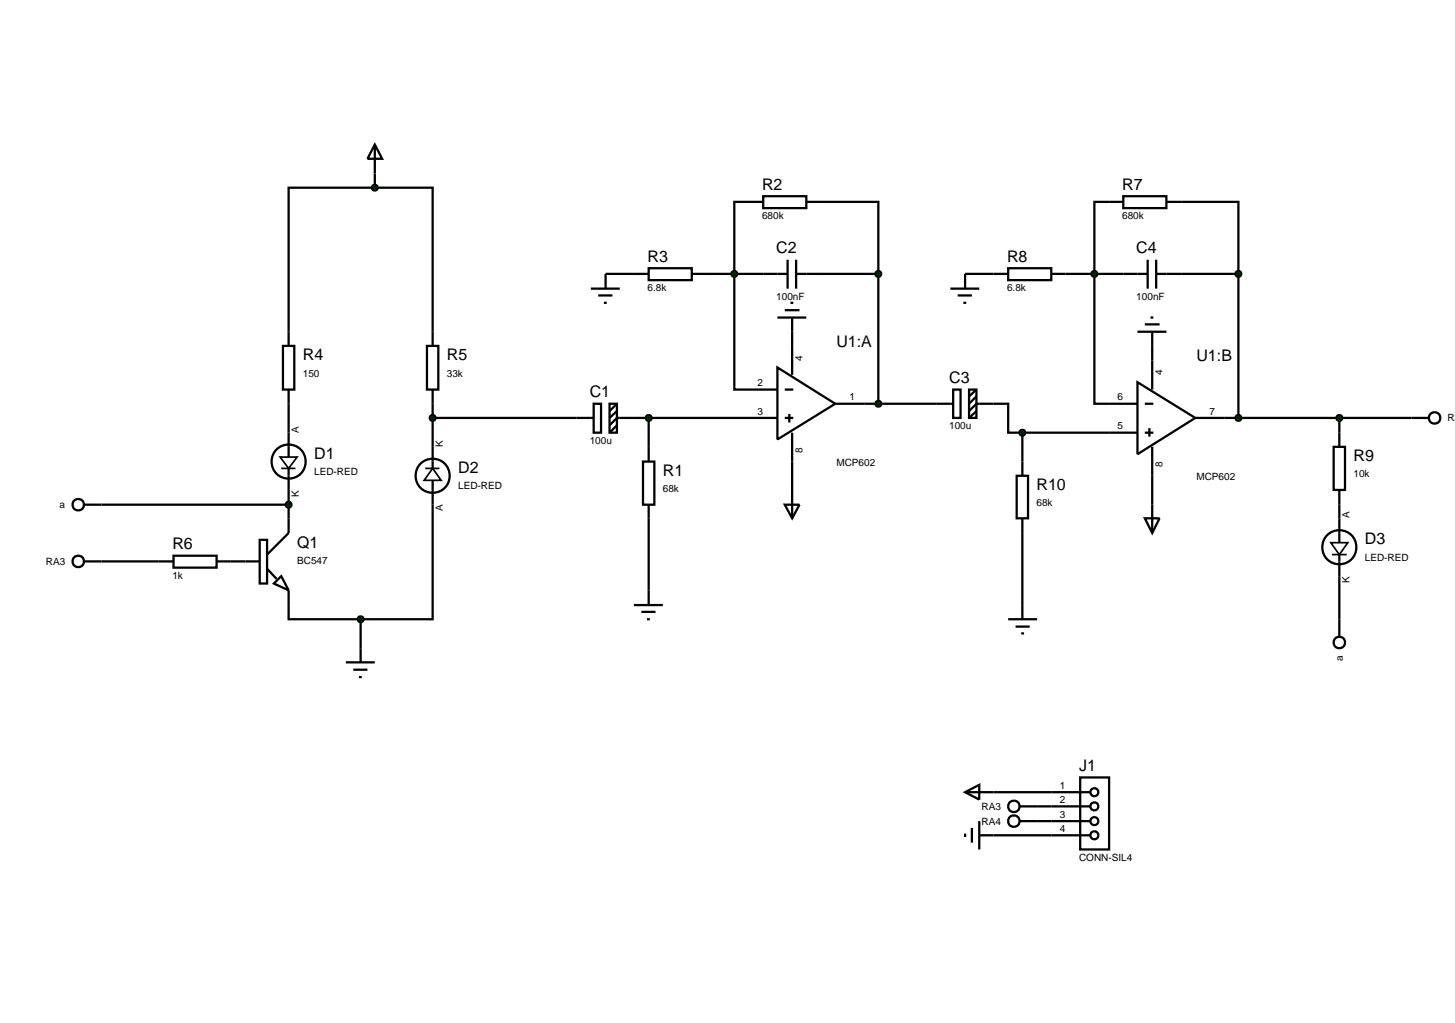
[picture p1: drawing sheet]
<svg xmlns="http://www.w3.org/2000/svg" width="257mm" height="180mm" viewBox="0 0 257 180" stroke-linecap="round" stroke-linejoin="round" font-family="sans-serif">
<g fill="none" stroke="#000" stroke-width=".4">
<path d="M66.1 33.1h10.2v25.4M66.1 33.1h-15.2v25.4M66.1 30.6v2.5M134.6 34.6h7.6v2.1h-7.6zM134.6 35.6h-5.1v33.1h2.6M142.2 35.6h12.7v12.7M195.6 35.6h-2.6v35.6h2.6M208.3 35.6h10.1v12.7M106.8 48.3h5M124.5 48.3h14.4M138.9 45.8v5.1M139.7 58.5v2.5"/>
<path d="M140.4 48.3h14.5M140.4 45.8v5.1M154.9 48.3v22.9M170.2 48.3h5M187.9 48.3h10.2M208.3 48.3h10.1M218.4 48.3v25.4M50.9 71.2v5.1M76.3 71.2v7.6M76.3 73.7h28.4M104.7 71.2h1.3v5.1h-1.3zM107.5 71.2h1.3v5.1h-1.3z"/>
<path d="M108.8 71.2l-1.3 1.3M108.8 72.5l-1.3 1.2M108.8 75l-1.3 1.3M114.4 73.7v7.7M132.1 73.7h-23.3l-1.3 1.3M152.4 71.2h12.7M175.2 71.2h2.6v5.1h2.5M180.3 76.3v5.1M180.3 76.3h15.3M203.2 61v2.6M215.9 73.7h33M236.2 73.7v2.6"/>
<path d="M17.9 99h10.1M17.9 89h33M40.7 99h2.6M50.9 86.4v5M76.3 89v20.2h-12.7M113.4 81.4h2v7.6h-2zM114.4 89v17.7M139.7 81.4v5M180.3 94v12.7M203.2 83.9v5.1M236.2 89v2.4M50.9 106.7v2.5h12.7"/>
<path d="M63.6 109.2v5.1M111.8 106.7h5.1M113.1 107.9h2.5M114.1 109.2h.5M236.2 101.6v7.6M175.2 139.7h10.2M175.2 147.3h10.2M182.9 144.8h2.5M182.9 142.2h2.5"/>
</g>
<path d="M129.1 48l.4-.2-.5 .5zM129.5 47.8l.3 .1 .2 .4zM130 48.3l-.1 .3-.4 .2zM129 48.3l.5 .5-.4-.2z" fill="#004000" stroke="#000" stroke-width=".4"/>
<path d="M129 48.3l.5-.5 .5 .5-.5 .5z" fill="#004000"/>
<g fill="none" stroke="#000" stroke-width=".4">
<path d="M66.1 25.5l1.3 2.5h-2.6zM66.1 25.5v5.1M50.9 58.5v2.5M76.3 58.5v2.5M104.2 50.9h5.1M105.5 52.1h2.5M106.5 53.4h.5M106.8 48.3v2.6M111.8 48.3h2.6M114.4 47.3h7.6v2.1h-7.6zM122 48.3h2.5M49.9 61h2v7.7h-2z"/>
<path d="M50.9 68.7v2.5M75.3 61h2v7.7h-2zM76.3 68.7v2.5M132.1 68.7h5M132.1 73.7h5M137.1 64.8l10.2 6.4-10.2 6.3zM138.4 68.7h1.5M138.4 73.7h1.5M139.2 73v1.5M139.7 61v5.1M139.7 76.3v5.1M147.3 71.2h5.1"/>
<path d="M195.6 71.2h5M195.6 76.3h5M200.6 67.4l10.2 6.3-10.2 6.4zM201.9 71.2h1.5M201.9 76.3h1.5M202.7 75.5v1.5M203.2 63.6v5.1M203.2 78.8v5.1M210.8 73.7h5.1M28 99h2.6M30.6 98h7.6v2.1h-7.6zM38.2 99h2.5"/>
<path d="M43.3 99h2.5M45.8 95.2h1.3v7.7h-1.3zM50.9 91.4v2.6l-3.8 3.8M47.1 100.3l1.7 1.8M48.3 102.9l1.3-1.3 1.3 2.5zM50.9 104.1v2.6"/>
</g>
<path d="M65.8 32.7l.3-.1-.5 .5zM66.1 32.6l.4 .2 .1 .3zM66.1 33.6l.5-.5-.1 .3zM65.6 33.1l.5 .5-.4-.2z" fill="#004000" stroke="#000" stroke-width=".4"/>
<path d="M66.1 32.6l.5 .5-.5 .5-.5-.5z" fill="#004000"/>
<g fill="none" stroke="#000" stroke-width=".4">
<path d="M50.9 76.3v4.3M76.3 78.8v3.8M50.9 82.6v3.8M76.3 84.7v4.3M61 116.8h5.1M62.3 118.1h2.5M63.3 119.4h.5M63.6 114.3v2.5"/>
<circle cx="50.9" cy="81.4" r="3"/>
<circle cx="76.3" cy="83.9" r="3"/>
</g>
<path d="M49.4 80.6h3l-1.5 2zM49.6 82.6h2.5M75 82.6h2.5M76.3 82.6l1.5 2.1h-3z" fill="none" stroke="#000" stroke-width=".3"/>
<g fill="#004000" stroke="#000" stroke-width=".4">
<path d="M63.2 108.9l.4-.2-.5 .5zM63.6 108.7l.3 .1 .2 .4zM63.6 109.7l.5-.5-.1 .3zM63.1 109.2l.5 .5-.4-.2z"/>
<path d="M75.9 73.4l.4-.2-.5 .5zM76.3 73.2l.3 .1 .2 .4zM76.8 73.7l-.1 .3-.4 .2zM75.8 73.7l.5 .5-.4-.2z"/>
<path d="M114 73.4l.4-.2-.5 .5zM114.4 73.2l.3 .1 .2 .4zM114.9 73.7l-.1 .3-.4 .2zM113.9 73.7l.5 .5-.4-.2z"/>
</g>
<g fill="#004000">
<path d="M63.1 109.2l.5-.5 .5 .5-.5 .5z"/>
<path d="M75.8 73.7l.5-.5 .5 .5-.5 .5z"/>
<path d="M113.9 73.7l.5-.5 .5 .5-.5 .5z"/>
</g>
<path d="M137.1 56h5.1M138.4 54.7h2.6M139.4 53.4h.5M139.7 56v2.5M138.4 89h2.6l-1.3 2.4zM139.7 86.4v5" fill="none" stroke="#000" stroke-width=".4"/>
<path d="M154.5 48l.4-.2-.5 .5zM154.9 47.8l.3 .1 .2 .4zM155.4 48.3l-.1 .3-.4 .2zM154.4 48.3l.5 .5-.4-.2z" fill="#004000" stroke="#000" stroke-width=".4"/>
<path d="M154.4 48.3l.5-.5 .5 .5-.5 .5z" fill="#004000"/>
<path d="M165.1 71.2h3M168.1 68.7h1.3v5h-1.3zM170.9 68.7h1.3v5h-1.3zM172.2 68.7l-1.3 1.2M172.2 69.9l-1.3 1.3M172.2 72.5l-1.3 1.2M175.2 71.2h-3l-1.3 1.3" fill="none" stroke="#000" stroke-width=".4"/>
<path d="M154.6 70.8l.3-.1-.5 .5zM154.9 70.7l.4 .2 .1 .3zM155.4 71.2l-.1 .3-.4 .2zM154.4 71.2l.5 .5-.3-.1z" fill="#004000" stroke="#000" stroke-width=".4"/>
<path d="M154.4 71.2l.5-.5 .5 .5-.5 .5z" fill="#004000"/>
<path d="M195.6 35.6h2.5M198.1 34.6h7.6v2.1h-7.6zM205.7 35.6h2.6M198.1 48.3h4.3M202.4 45.8v5.1M203.9 45.8v5.1M203.9 48.3h4.4" fill="none" stroke="#000" stroke-width=".4"/>
<path d="M192.6 48l.4-.2-.5 .5zM193 47.8l.4 .2 .1 .3zM193.5 48.3l-.1 .3-.4 .2zM192.5 48.3l.5 .5-.4-.2z" fill="#004000" stroke="#000" stroke-width=".4"/>
<path d="M192.5 48.3l.5-.5 .5 .5-.5 .5z" fill="#004000"/>
<path d="M167.6 50.9h5.1M168.9 52.1h2.5M169.9 53.4h.5M170.2 48.3v2.6M175.2 48.3h2.6M177.8 47.3h7.6v2.1h-7.6zM185.4 48.3h2.5" fill="none" stroke="#000" stroke-width=".4"/>
<path d="M218 48l.4-.2-.5 .5zM218.4 47.8l.4 .2 .1 .3zM218.9 48.3l-.1 .3-.4 .2zM217.9 48.3l.5 .5-.4-.2z" fill="#004000" stroke="#000" stroke-width=".4"/>
<path d="M217.9 48.3l.5-.5 .5 .5-.5 .5z" fill="#004000"/>
<g fill="none" stroke="#000" stroke-width=".4">
<path d="M200.6 58.5h5.1M201.9 57.2h2.6M202.9 56h.5M203.2 58.5v2.5M235.2 78.8h2v7.6h-2zM236.2 76.3v2.5M201.9 91.4h2.6l-1.3 2.6zM203.2 89v5M236.2 86.4v2.6M236.2 91.4v4.3M236.2 97.8v3.8"/>
<circle cx="236.2" cy="96.5" r="3"/>
</g>
<path d="M234.7 95.7h3l-1.5 2.1zM234.9 97.8h2.6" fill="none" stroke="#000" stroke-width=".3"/>
<path d="M218 73.4l.4-.2-.5 .5zM218.4 73.2l.4 .2 .1 .3zM218.9 73.7l-.1 .3-.4 .2zM217.9 73.7l.5 .5-.4-.2z" fill="#004000" stroke="#000" stroke-width=".4"/>
<path d="M217.9 73.7l.5-.5 .5 .5-.5 .5z" fill="#004000"/>
<g fill="none" stroke="#000" stroke-width=".4">
<path d="M14.8 89h3.1M236.2 109.2v3"/>
<circle cx="13.8" cy="89" r="1.01"/>
<circle cx="236.2" cy="113.3" r="1.01"/>
</g>
<path d="M50.5 88.7l.4-.2-.5 .5zM50.9 88.5l.3 .1 .2 .4zM51.4 89l-.1 .3-.4 .2zM50.4 89l.5 .5-.4-.2z" fill="#004000" stroke="#000" stroke-width=".4"/>
<path d="M50.4 89l.5-.5 .5 .5-.5 .5z" fill="#004000"/>
<g fill="none" stroke="#000" stroke-width=".4">
<path d="M248.9 73.7h3"/>
<circle cx="253" cy="73.7" r="1.01"/>
</g>
<path d="M235.8 73.4l.4-.2-.5 .5zM236.2 73.2l.3 .1 .2 .4zM236.7 73.7l-.1 .3-.4 .2zM235.7 73.7l.5 .5-.4-.2z" fill="#004000" stroke="#000" stroke-width=".4"/>
<path d="M235.7 73.7l.5-.5 .5 .5-.5 .5z" fill="#004000"/>
<g fill="none" stroke="#000" stroke-width=".4">
<path d="M14.8 99h3.1M179.3 83.9h2v7.5h-2zM180.3 81.4v2.5M180.3 91.4v2.6M177.8 109.2h5.1M179.1 110.5h2.5M180.1 111.7h.5M180.3 106.7v2.5"/>
<circle cx="13.8" cy="99" r="1.01"/>
</g>
<path d="M179.9 76l.4-.2-.5 .5zM180.3 75.8l.4 .2 .1 .3zM180.8 76.3l-.1 .3-.4 .2zM179.8 76.3l.5 .5-.3-.1z" fill="#004000" stroke="#000" stroke-width=".4"/>
<path d="M179.8 76.3l.5-.5 .5 .5-.5 .5z" fill="#004000"/>
<g fill="none" stroke="#000" stroke-width=".4">
<path d="M170.2 139.7l2.5-1.3v2.6zM170.2 139.7h5M185.4 139.7h6.9M190.5 137.1h5.1v12.7h-5.1zM170.2 147v.6M171.4 146v2.6M172.7 147.3h2.5M172.7 144.8v5M179.8 142.2h3.1M179.8 144.8h3.1M185.4 142.2h6.9M185.4 144.8h6.9"/>
<path d="M185.4 147.3h6.9"/>
<circle cx="193" cy="139.7" r=".7"/>
<circle cx="178.8" cy="142.2" r="1.01"/>
<circle cx="178.8" cy="144.8" r="1.01"/>
<circle cx="193" cy="147.3" r=".7"/>
<circle cx="193" cy="142.2" r=".7"/>
<circle cx="193" cy="144.8" r=".7"/>
</g>
<g font-size="2.8">
<text x="134.4" y="33.5">R2</text>
<text x="197.9" y="33.5">R7</text>
<text x="114.2" y="46.2">R3</text>
<text x="136.9" y="44.7">C2</text>
<text x="177.6" y="46.2">R8</text>
<text x="200.4" y="44.7">C4</text>
<text x="53.4" y="63.6">R4</text>
<text x="78.8" y="63.6">R5</text>
<text x="147.5" y="61.2">U1:A</text>
<text x="211" y="63.7">U1:B</text>
<text x="104" y="70.1">C1</text>
<text x="167.4" y="67.6">C3</text>
<text x="55.4" y="80.9">D1</text>
<text x="80.8" y="83.4">D2</text>
<text x="116.9" y="84">R1</text>
<text x="238.7" y="81.4">R9</text>
<text x="182.8" y="86.5">R10</text>
<text x="240.7" y="96">D3</text>
<text x="30.4" y="96.9">R6</text>
<text x="52.4" y="96.6">Q1</text>
<text x="190.3" y="136">J1</text>
</g>
<g font-size="1.8">
<text x="134.4" y="38.7">680k</text>
<text x="197.9" y="38.7">680k</text>
<text x="114.2" y="51.4">6.8k</text>
<text x="136.9" y="52.9">100nF</text>
<text x="177.6" y="51.4">6.8k</text>
<text x="200.4" y="52.9">100nF</text>
<text x="141.5" y="63.6" transform="rotate(-90 141.5 63.6)">4</text>
<text x="53.4" y="66.4">150</text>
<text x="78.8" y="66.4">33k</text>
<text x="133.6" y="68.1">2</text>
<text x="149.8" y="70.6">1</text>
<text x="197.1" y="70.6">6</text>
<text x="205" y="66.1" transform="rotate(-90 205 66.1)">4</text>
<text x="52.7" y="76.3" transform="rotate(-90 52.7 76.3)">A</text>
<text x="133.6" y="73.1">3</text>
<text x="167.4" y="75.7">100u</text>
<text x="197.1" y="75.7">5</text>
<text x="213.3" y="73.1">7</text>
<text x="255.3" y="74.3">RA</text>
<text x="55.4" y="83.7">LED-RED</text>
<text x="78.1" y="78.8" transform="rotate(-90 78.1 78.8)">K</text>
<text x="104" y="78.3">100u</text>
<text x="141.5" y="79.8" transform="rotate(-90 141.5 79.8)">8</text>
<text x="147.5" y="82.1">MCP602</text>
<text x="205" y="82.4" transform="rotate(-90 205 82.4)">8</text>
<text x="10.5" y="89.6">a</text>
<text x="52.7" y="87.6" transform="rotate(-90 52.7 87.6)">K</text>
<text x="80.8" y="86.3">LED-RED</text>
<text x="116.9" y="86.8">68k</text>
<text x="182.8" y="89.3">68k</text>
<text x="211" y="84.6">MCP602</text>
<text x="238.7" y="84.2">10k</text>
<text x="78.1" y="90.2" transform="rotate(-90 78.1 90.2)">A</text>
<text x="238" y="91.4" transform="rotate(-90 238 91.4)">A</text>
<text x="8.1" y="99.6">RA3</text>
<text x="52.4" y="99.4">BC547</text>
<text x="240.7" y="98.9">LED-RED</text>
<text x="30.4" y="102.1">1k</text>
<text x="238" y="102.8" transform="rotate(-90 238 102.8)">K</text>
<text x="236.8" y="116.6" transform="rotate(-90 236.8 116.6)">a</text>
<text x="173.1" y="142.8">RA3</text>
<text x="186.9" y="139.1">1</text>
<text x="186.9" y="141.6">2</text>
<text x="173.1" y="145.4">RA4</text>
<text x="186.9" y="144.2">3</text>
<text x="186.9" y="146.7">4</text>
<text x="190.3" y="151.8">CONN-SIL4</text>
</g>
</svg>
